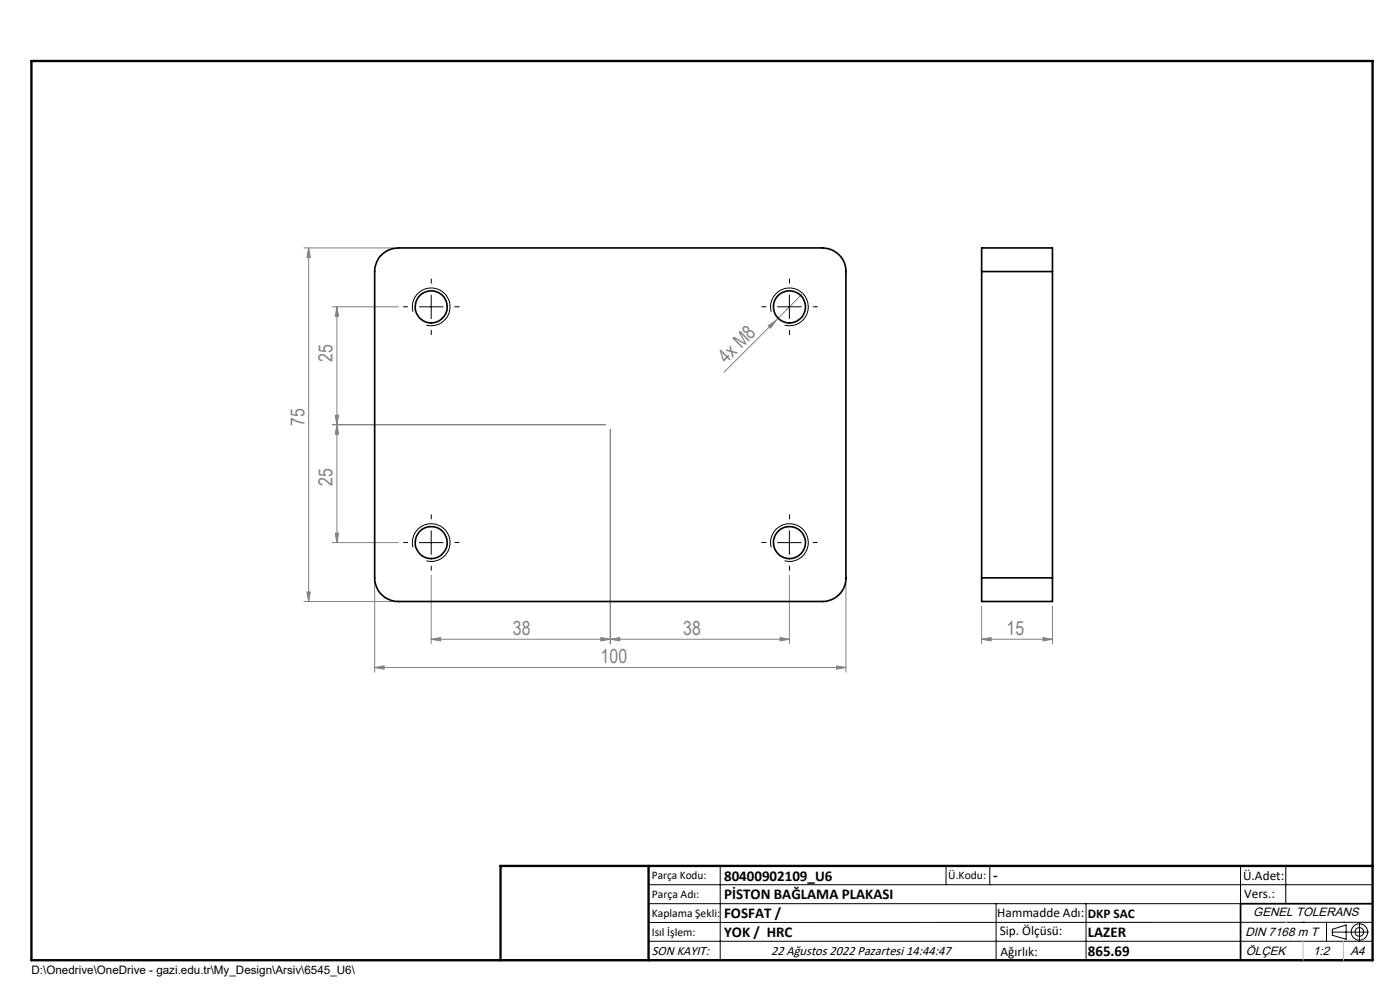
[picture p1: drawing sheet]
<svg xmlns="http://www.w3.org/2000/svg" width="297mm" height="210mm" viewBox="0 0 297 210" stroke-linecap="round" stroke-linejoin="round" font-family="sans-serif">
<g fill="none" stroke="#000" stroke-width=".21">
<path d="M87.6 66.1a4 4 0 0 1 3.5-5 4 4 0 0 1 4.4 4.3 4 4 0 0 1-5 3.6M89 65.1h5M91.5 62.6v5M163.6 66.1a4 4 0 0 1 3.5-5 4 4 0 0 1 4.4 4.3 4 4 0 0 1-5.1 3.6M165 65.1h5M167.5 62.6v5M87.6 116.1a4 4 0 0 1 3.5-5 4 4 0 0 1 4.3 4.3 4 4 0 0 1-4.9 3.5M89 115.1h5M91.5 112.6v5M163.6 116.1a4 4 0 0 1 3.5-5 4 4 0 0 1 4.3 4.3 4 4 0 0 1-5 3.5M165 115.1h5M167.5 112.6v5"/>
<path d="M137.6 187.7h153.6M137.6 191.7h153.6M137.6 199.7h153.6M152.8 183.7v20M200.7 183.7v4M210 183.7v4M211.3 191.7v12M230.4 191.7v12M263.2 183.7v20M272.8 183.7v8M276.4 195.6h.1M281.4 195.6v4.1"/>
<path d="M282.6 197.7h7.8M282.6 197.1l3-.9v3l-3-.8zM285 195.6h.1M288.4 195.8v3.8M291.2 195.6l-153.6 .1"/>
<circle cx="288.4" cy="197.7" r="1.74"/>
<circle cx="288.4" cy="197.7" r=".93"/>
</g>
<g fill="none" stroke="#808080" stroke-width=".21">
<path d="M64.5 52.6h19M65.5 52.6l.3 2h-.7zM65.5 52.6v75M70.5 65.1h14.1M71.5 65.1l.3 2h-.7zM71.5 65.1v50M163 69.1l1.6-1.2-1.1 1.7zM164.6 67.9l-11 11.1M170.3 62.3l-5.7 5.6M70.5 90.1h58M71.1 88.1h.7l-.3 2zM71.5 90.1l.3 2h-.7z"/>
<path d="M129.5 91.1v45.5M70.5 115.1h14.1M71.1 113.1h.7l-.3 2zM64.5 127.6h19M65.1 125.6h.7l-.3 2zM79.5 123.6v19M91.5 135.6l2-.4v.8zM91.5 122v14.6M91.5 135.6h76M127.5 135.2l2 .4-2 .4zM129.5 135.6l2-.4v.8zM165.5 135.2l2 .4-2 .4z"/>
<path d="M167.5 122v14.6M179.5 123.6v19M208.2 135.6l2.1-.4v.8zM208.2 135.6h15.1M208.2 128.6v8M221.3 135.2l2 .4-2 .4zM223.3 128.6v8M79.5 141.6l2-.4v.7zM79.5 141.6h100M177.5 141.2l2 .4-2 .3z"/>
</g>
<path d="M291.2 191.7h-28v12M106.2 203.7h185" fill="none" stroke="#000" stroke-width=".35"/>
<path d="M6.7 12.9h284.5v190.8h-284.5zM137.6 183.7v20M291.2 183.7h-185v20" fill="none" stroke="#000" stroke-width=".5"/>
<path d="M272.8 195.6h.1M276.4 199.7v4M285 199.7v4" fill="none" stroke="#c0c0c0" stroke-width=".21"/>
<g fill="none" stroke="#000" stroke-width=".21" stroke-dasharray="15.2 1.3 1.3 1.3">
<path d="M86.5 65.1h-.9M91.5 60.1v-.9M91.5 70.1v.9M96.5 65.1h.9M162.5 65.1h-.9M167.5 60.1v-.9M167.5 70.1v.9M172.5 65.1h.9M86.5 115.1h-.9M91.5 110.1v-.9M96.5 115.1h.9M162.5 115.1h-.9"/>
<path d="M167.5 110.1v-.9M172.5 115.1h.9M91.5 120.1v.9M167.5 120.1v.9"/>
</g>
<g fill="#808080">
<path d="M163 69.1l1.6-1.2-1.1 1.7z"/>
<path d="M127.5 135.2l2 .4-2 .4zM91.5 135.6l2-.4v.8zM221.3 135.2l2 .4-2 .4zM208.2 135.6l2.1-.4v.8z"/>
<path d="M129.5 135.6l2-.4v.8zM165.5 135.2l2 .4-2 .4z"/>
<path d="M71.1 88.1h.7l-.3 2zM71.5 65.1l.3 2h-.7z"/>
<path d="M71.5 90.1l.3 2h-.7zM71.1 113.1h.7l-.3 2z"/>
<path d="M65.5 52.6l.3 2h-.7zM65.1 125.6h.7l-.3 2z"/>
<path d="M79.5 141.6l2-.4v.7zM177.5 141.2l2 .4-2 .3z"/>
</g>
<g fill="none" stroke="#000" stroke-width=".35">
<path d="M80.7 54.3a5.2 5.2 0 0 1 3.8-1.7h90a5 5 0 0 1 5 5v65a5 5 0 0 1-5 5h-90a5 5 0 0 1-5-5v-65a5.3 5.3 0 0 1 1.2-3.3zM208.2 57.6v-5h15.1v5M208.2 57.6h15.1M208.2 57.6v65M223.3 57.6v65M208.2 122.6v5h15.1v-5M208.2 122.6h15.1"/>
<circle cx="91.5" cy="65.1" r="3.4"/>
<circle cx="167.5" cy="65.1" r="3.4"/>
<circle cx="91.5" cy="115.1" r="3.4"/>
<circle cx="167.5" cy="115.1" r="3.4"/>
</g>
<g font-size="4.1" fill="#808080">
<text x="70.6" y="76.8" transform="rotate(-90 70.6 76.8)">25</text>
<text x="154.1" y="77.2" transform="rotate(-45 154.1 77.2)">4x M8</text>
<text x="64.6" y="90.4" transform="rotate(-90 64.6 90.4)">75</text>
<text x="70.6" y="103.1" transform="rotate(-90 70.6 103.1)">25</text>
<text x="108.8" y="134.7">38</text>
<text x="144.9" y="134.7">38</text>
<text x="213.5" y="134.7">15</text>
<text x="127.4" y="140.7">100</text>
</g>
<g font-size="3.2">
<text x="153.6" y="186.8">80400902109_U6</text>
<text x="153.6" y="190.8">PİSTON BAĞLAMA PLAKASI</text>
<text x="210.7" y="186.6">-</text>
<text x="153.6" y="194.8">FOSFAT /</text>
<text x="153.6" y="198.8">YOK / HRC</text>
<text x="230.8" y="198.7">LAZER</text>
<text x="230.8" y="202.8">865.69</text>
</g>
<g font-size="2.8">
<text x="263.7" y="186.7">Ü.Adet:</text>
<text x="263.9" y="190.5">Vers.:</text>
<text x="211.5" y="194.5">Hammadde Adı:</text>
<text x="230.8" y="194.7">DKP SAC</text>
<text x="138.3" y="202.6">SON KAYIT:</text>
<text x="163.6" y="202.6">22 Ağustos 2022 Pazartesi 14:44:47</text>
<text x="212.1" y="198.4">Sip. Ölçüsü:</text>
<text x="212.2" y="202.7">Ağırlık:</text>
</g>
<g font-size="2.6">
<text x="265.9" y="194.4">GENEL TOLERANS</text>
<text x="264.2" y="198.5">DIN 7168 m T</text>
<text x="264.3" y="202.6">ÖLÇEK</text>
<text x="278.5" y="202.6">1:2</text>
<text x="286.5" y="202.6">A4</text>
</g>
<g font-size="2.5">
<text x="138.3" y="186.4">Parça Kodu:</text>
<text x="138.3" y="190.5">Parça Adı:</text>
<text x="201.2" y="186.5">Ü.Kodu:</text>
<text x="138.3" y="194.5">Kaplama Şekli:</text>
<text x="138.3" y="198.6">Isıl İşlem:</text>
<text x="6.7" y="206.7">D:\Onedrive\OneDrive - gazi.edu.tr\My_Design\Arsiv\6545_U6\</text>
</g>
</svg>
